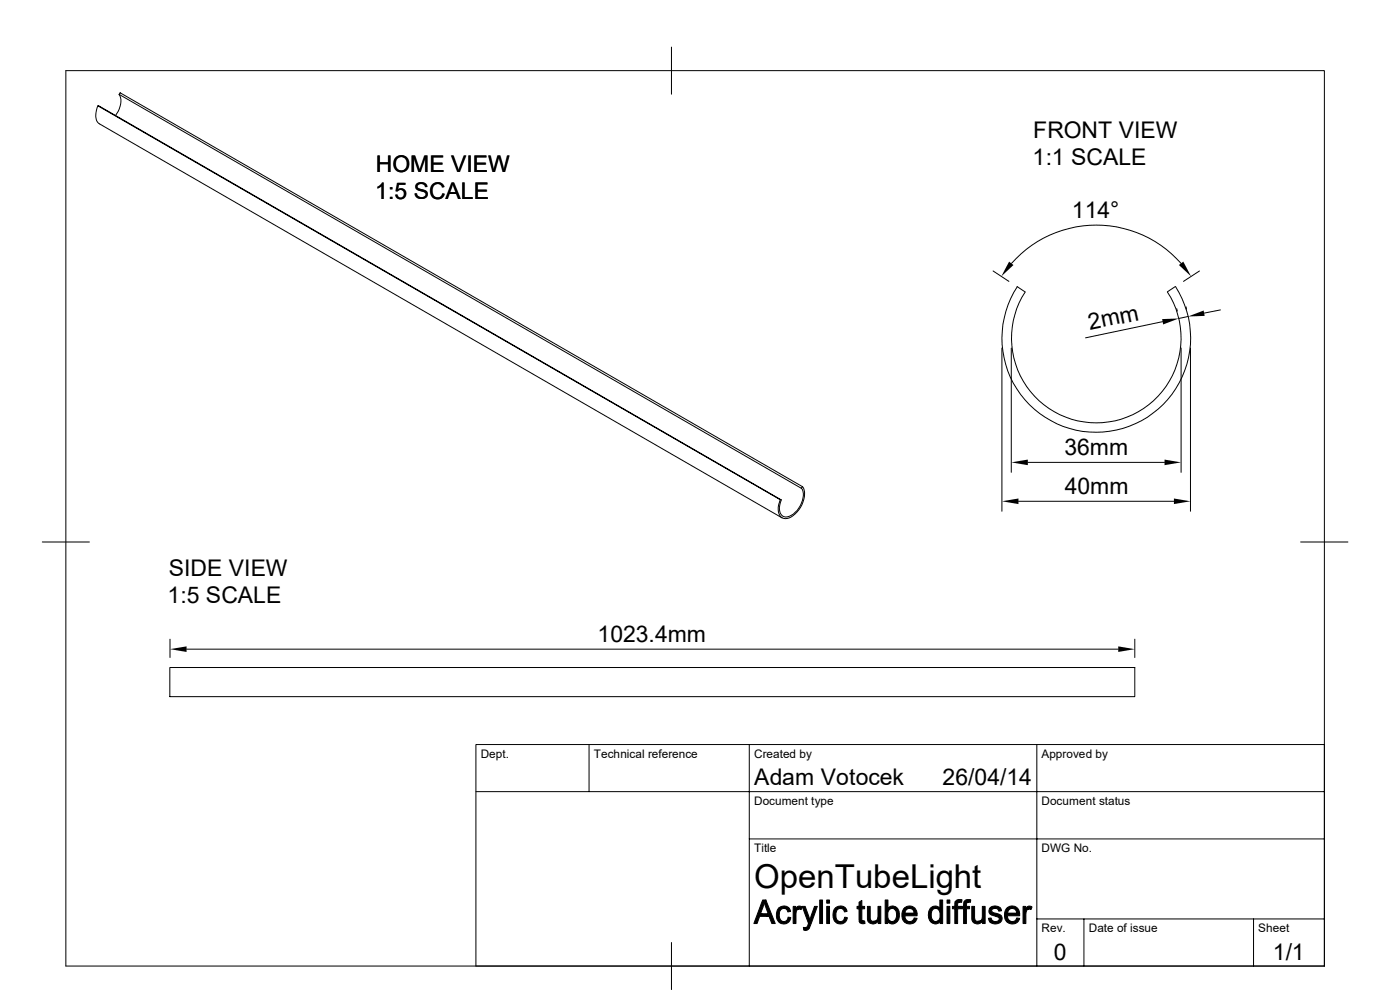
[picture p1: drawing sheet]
<svg xmlns="http://www.w3.org/2000/svg" width="297mm" height="210mm" viewBox="0 0 297 210" stroke-linecap="round" stroke-linejoin="round" font-family="sans-serif">
<g fill="none" stroke="#000" stroke-width=".21">
<path d="M14 15h267v189.9h-267zM25.5 19.7l144.8 83.6-.3 .3-144.7-83.6zM142.5 10v10M20.7 22.4l145 83.6zM20.7 22.5a3.6 3.6 0 0 0 .2 3.6l145 83.8M25.2 20a4 4 0 0 1-.7 4.5M210.7 57.5l3.3 2.2M214.6 55.9a24 24 0 0 1 36 0M254.5 57.5l-3.4 2.2M212.6 73.8v34.7M214.5 73.8v26.4M215.8 60.8l1.6 1.1"/>
<path d="M217.5 61.9a18 18 0 0 0 15.1 27.8 18 18 0 0 0 15-27.8M246.6 68.2l-16.3 3.5M249.3 60.8l-1.6 1.1M249.4 60.8a20 20 0 0 1-16.8 30.9 20 20 0 0 1-16.8-30.9M249.6 65.5l.2 .5M250.6 73.8v26.4M251.6 65.1l.1 .5M252.1 67.1l-2 .5M252.6 73.8v34.7M258.9 65.7l-3.4 .7M218.1 98.1h29M9 115h10"/>
<path d="M170 103.5a4.3 4.3 0 0 1-1.3 5.2l-.8 .6a1.52 1.52 0 0 1-1.7 .2 1.52 1.52 0 0 1-.8-1.4v-1l.4-1.1M170.3 103.3a4.7 4.7 0 0 1-1.2 5.3 2.8 2.8 0 0 1-3.2 1.3 2.71 2.71 0 0 1-.5-3.3l.1-.6M216.1 106.3h32.9M275.9 115h10.1M36.1 135.6v3.9M39.6 137.7h197.6M240.7 135.6v3.9M36 141.6h204.7v6.2h-204.7zM125 157.9v10M159 157.9v47M220 157.9v47M101 167.9h180"/>
<path d="M159 178h122M142.5 199.9v10M220 194.9h61M230 194.9v10M265.9 194.9v10M281 204.9v-47h-180v47"/>
</g>
<g fill="#000" stroke="#000" stroke-width=".21">
<path d="M161.8 190.9h.7l-.4 .5-.8 2.4 1.9 .6h-2l-.6 1.5h-.7z" fill-rule="evenodd"/>
<path d="M162.5 190.9l2 5h-.8l-.5-1.5-1.9-.6h1.7l-.9-2.3z" fill-rule="evenodd"/>
<path d="M165.2 192.6a1.58 1.58 0 0 1 2.2 .1h-1.1a1.24 1.24 0 0 0-.9 1.7l.2 .8 .7 .3h-1.2a2.55 2.55 0 0 1 .1-2.9z" fill-rule="evenodd"/>
<path d="M165.1 195.5h1.4l.5-.3 .2-.6h.6a1.49 1.49 0 0 1-1.1 1.4 1.49 1.49 0 0 1-1.6-.5z" fill-rule="evenodd"/>
<path d="M166.3 192.7h1.1l.3 .6-.6 .2a.88 .88 0 0 0-.8-.8z" fill-rule="evenodd"/>
<path d="M168.3 192.3h.5v.5h.7a.96 .96 0 0 0-.6 1.2v1.9h-.6z" fill-rule="evenodd"/>
<path d="M169.2 192.3l.3-.1 .7 .2-.2 .6-1.2-.2z" fill-rule="evenodd"/>
<path d="M170.4 196.7l1.3 .1-.3 .4-.5 .2-.4-.1z" fill-rule="evenodd"/>
<path d="M170.2 192.3h.6l1 2.9-.3 .7z" fill-rule="evenodd"/>
<path d="M172.8 192.3h.6l-1.7 4.5h-.9a.88 .88 0 0 0 .7-.9z" fill-rule="evenodd"/>
<path d="M173.9 190.9h.6v5h-.6z" fill-rule="evenodd"/>
<path d="M175.4 192.3h.6v3.6h-.6z" fill-rule="evenodd"/>
<path d="M175.4 190.9h.6v.7h-.6z" fill-rule="evenodd"/>
<path d="M177.3 192.5a1.55 1.55 0 0 1 2.1 .2h-1a1.45 1.45 0 0 0-1 2.1l.5 .6 .4 .1h-1.1a2.35 2.35 0 0 1 .1-3z" fill-rule="evenodd"/>
<path d="M177.2 195.5h1.1a.87 .87 0 0 0 .9-.9h.5a1.46 1.46 0 0 1-1 1.4 1.46 1.46 0 0 1-1.5-.5z" fill-rule="evenodd"/>
<path d="M178.4 192.7h1l.3 .6-.5 .2-.3-.6z" fill-rule="evenodd"/>
<path d="M182.2 191.4l.6-.4v1.3h.6v.5h-.6v2.3l.2 .2 .2 .1h-.9l-.1-2.6h-.4v-.5h.4z" fill-rule="evenodd"/>
<path d="M182.3 195.4h1.1l.1 .5-.6 .1a.58 .58 0 0 1-.6-.6z" fill-rule="evenodd"/>
<path d="M184 192.3h.6l.1 2.6a.59 .59 0 0 0 .6 .6h.9a1.23 1.23 0 0 1-1.5 .4 1.23 1.23 0 0 1-.7-1.4z" fill-rule="evenodd"/>
<path d="M185.3 195.5l1-.1-.1 .1z" fill-rule="evenodd"/>
<path d="M186.3 192.3h.6v3.6h-.6v-.5l-.5-.1 .4-.4 .1-.5z" fill-rule="evenodd"/>
<path d="M187.8 190.9h.6v1.8h.9a1.56 1.56 0 0 0-.6 2.5l.3 .3h-.7v.4h-.5z" fill-rule="evenodd"/>
<path d="M188.3 195.5h1l-.9 .1z" fill-rule="evenodd"/>
<path d="M188.6 192.5a1.51 1.51 0 0 1 1.7 .1 1.51 1.51 0 0 1 .5 1.6 1.45 1.45 0 0 1-.7 1.5 1.45 1.45 0 0 1-1.7-.1l.9-.1a1.57 1.57 0 0 0 .4-2.6l-.3-.2h-1z" fill-rule="evenodd"/>
<path d="M191.7 192.8l.1-.1h1.2l-.8 .4-.2 .7h2.6v.5h-2.7l.3 .9 .8 .3h-1.2a2.39 2.39 0 0 1-.1-2.7z" fill-rule="evenodd"/>
<path d="M191.8 192.7a1.58 1.58 0 0 1 1.7-.4 1.58 1.58 0 0 1 1.1 1.5h-2.6h1.9v-.2l-.1-.5-.4-.3z" fill-rule="evenodd"/>
<path d="M191.8 195.5h1.4l.5-.3 .2-.5 .7 .1a1.65 1.65 0 0 1-2.8 .7z" fill-rule="evenodd"/>
<path d="M197.3 192.7a1.34 1.34 0 0 1 2.1 0h-.9a1.32 1.32 0 0 0-.9 1.9l.2 .5 .7 .4h-1.1a2.45 2.45 0 0 1-.1-2.8z" fill-rule="evenodd"/>
<path d="M197.4 195.5h2a1.24 1.24 0 0 1-2 0z" fill-rule="evenodd"/>
<path d="M199.4 190.9h.6v5h-.6v-.4h-.6a1.72 1.72 0 0 0 .4-2.4l-.3-.3-.4-.1h.9z" fill-rule="evenodd"/>
<path d="M200.9 192.3h.6v3.6h-.6z" fill-rule="evenodd"/>
<path d="M200.9 190.9h.6v.7h-.6z" fill-rule="evenodd"/>
<path d="M202.6 191.3l1.1 .1-.5 .2v.7h.6v.5h-.6v3.1h-.6v-3.1h-.5v-.5h.5z" fill-rule="evenodd"/>
<path d="M202.8 191.1l.5-.3 .8 .1-.1 .5-1.4-.1z" fill-rule="evenodd"/>
<path d="M204.5 191.3l1 .1a.62 .62 0 0 0-.5 .9h.7v.5h-.7v3.1h-.6v-3.1h-.5v-.5h.5z" fill-rule="evenodd"/>
<path d="M204.6 191.1l.5-.3 .9 .1-.1 .5-1.4-.1z" fill-rule="evenodd"/>
<path d="M206.2 192.3h.6v2.6a.59 .59 0 0 0 .7 .6h.9a1.25 1.25 0 0 1-1.5 .4 1.25 1.25 0 0 1-.7-1.4z" fill-rule="evenodd"/>
<path d="M207.5 195.5l.9-.1v.1z" fill-rule="evenodd"/>
<path d="M208.4 192.3h.6v3.6h-.6v-.5l-.4-.1 .3-.3 .1-.4z" fill-rule="evenodd"/>
<path d="M209.9 192.8l1.2-.1h-.2a.5 .5 0 0 0-.5 .5 .5 .5 0 0 0 .6 .5 1.34 1.34 0 0 1 1.6 1.4 1.64 1.64 0 0 1-2.6 .4h1.2a.56 .56 0 0 0 .8-.4 .56 .56 0 0 0-.6-.7l-.4-.1a1.08 1.08 0 0 1-1.1-1.5z" fill-rule="evenodd"/>
<path d="M209.7 194.8l.6-.1a.88 .88 0 0 0 .9 .8h-1.2z" fill-rule="evenodd"/>
<path d="M210.1 192.5a1.47 1.47 0 0 1 2.4 .7l-.6 .1a.67 .67 0 0 0-.8-.6h-1.1z" fill-rule="evenodd"/>
<path d="M213.4 192.8l.2-.1h1.2l-.6 .1-.2 .3-.3 .7h2.6v.5h-2.6l.3 .9 .8 .3h-1.2a2.39 2.39 0 0 1-.2-2.7z" fill-rule="evenodd"/>
<path d="M213.6 192.7a1.58 1.58 0 0 1 1.7-.4 1.58 1.58 0 0 1 1 1.5h-2.6h2v-.2l-.4-.7-.5-.2z" fill-rule="evenodd"/>
<path d="M213.6 195.5h1.3l.6-.3 .2-.5 .6 .1a1.64 1.64 0 0 1-2.7 .7z" fill-rule="evenodd"/>
<path d="M217 192.3h.6v.5h.7a1.07 1.07 0 0 0-.7 1.2v1.9h-.6z" fill-rule="evenodd"/>
<path d="M218 192.3l.4-.1 .5 .1-.2 .7-1.1-.2z" fill-rule="evenodd"/>
</g>
<path d="M214.1 55.5l.9 .7-2.6 2.4zM250.1 56.2l.9-.7 1.7 3.1zM246.5 67.7l3.6-.1-3.3 1.2zM252.1 67.1l3.3-1.2 .2 1.1zM214.5 98.1l3.6-.6v1.2zM247.1 97.5l3.5 .6-3.5 .6zM212.6 106.3l3.5-.6v1.2zM249 105.7l3.6 .6-3.6 .6zM36.1 137.7l3.5-.6v1.2zM237.2 137.1l3.5 .6-3.5 .6z" fill="#000"/>
<text font-size="7" x="160" y="188.5">OpenTubeLight</text>
<g font-size="4.9">
<text x="219.2" y="29.2">FRONT VIEW</text>
<text x="219.1" y="35.1">1:1 SCALE</text>
<text x="79.7" y="36.4">HOME VIEW</text>
<text x="79.6" y="42.3">1:5 SCALE</text>
<text x="227.4" y="46.3">114°</text>
<text x="231.2" y="70" transform="rotate(-12 231.2 70)">2mm</text>
<text x="225.8" y="96.6">36mm</text>
<text x="225.9" y="104.9">40mm</text>
<text x="35.8" y="122.1">SIDE VIEW</text>
<text x="35.5" y="128">1:5 SCALE</text>
<text x="126.7" y="136.3">1023.4mm</text>
<text x="160" y="166.5">Adam Votocek</text>
<text x="199.9" y="166.5">26/04/14</text>
<text x="223.6" y="203.6">0</text>
<text x="270" y="203.6">1/1</text>
</g>
<g font-size="2.5">
<text x="102" y="160.7">Dept.</text>
<text x="126" y="160.7">Technical reference</text>
<text x="160" y="160.7">Created by</text>
<text x="220.9" y="160.7">Approved by</text>
<text x="160" y="170.8">Document type</text>
<text x="220.9" y="170.8">Document status</text>
<text x="160" y="180.8">Title</text>
<text x="220.9" y="180.8">DWG No.</text>
<text x="220.9" y="197.7">Rev.</text>
<text x="231" y="197.7">Date of issue</text>
<text x="266.9" y="197.7">Sheet</text>
</g>
</svg>
